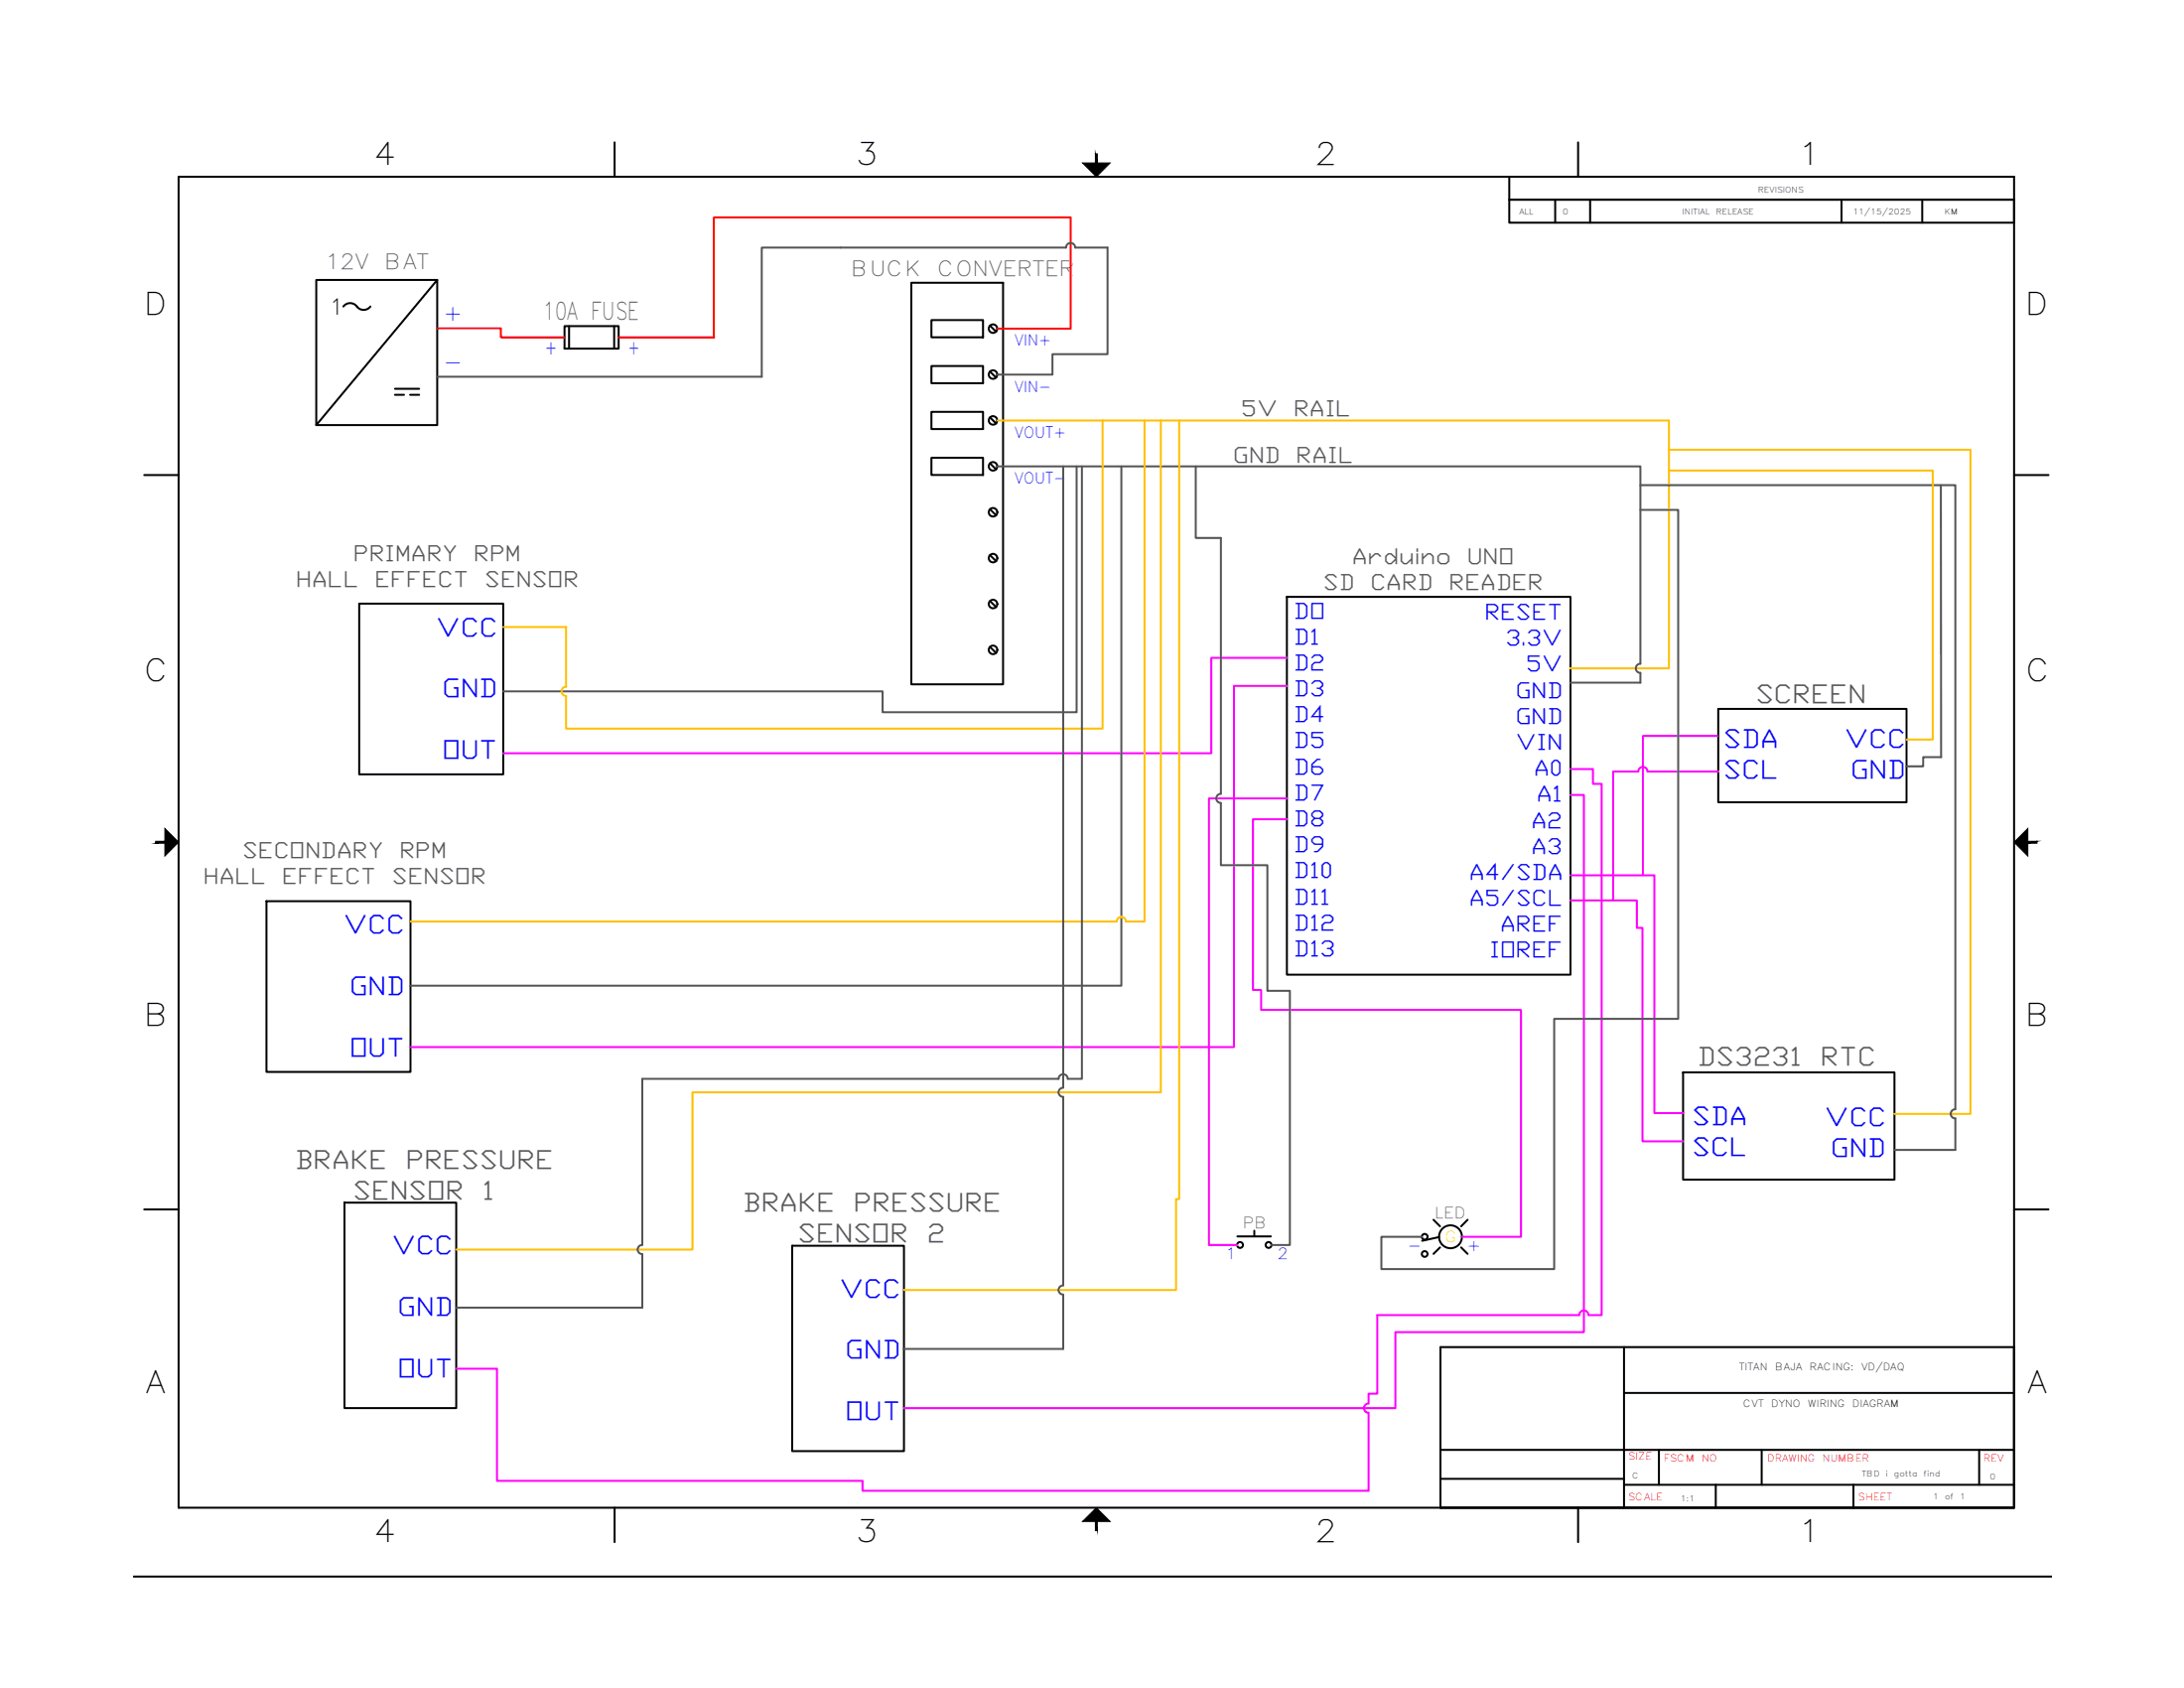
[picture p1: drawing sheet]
<svg xmlns="http://www.w3.org/2000/svg" width="279mm" height="216mm" viewBox="0 0 279 216" stroke-linecap="round" stroke-linejoin="round" font-family="sans-serif">
<!-- layer: Viewport -->
<path d="M257.7 172.3v20.5h-73.4" fill="none" stroke="#000" stroke-width=".25"/>
<!-- layer: Title Block -->
<g fill="none" stroke="#000" stroke-width=".25">
<path d="M78.6 18.2v4.4M201.9 18.2v4.4M22.8 22.6h234.9v170.2h-234.9zM193.1 22.6v2.9h64.6h-64.6v3h64.6M199 25.5v3M203.4 25.5v3M235.6 25.5v3M245.9 25.5v3M18.4 60.8h4.4M257.7 60.8h4.4M18.4 154.7h4.4M257.7 154.7h4.4"/>
<path d="M207.8 172.3v20.5M207.8 178.2h49.9M257.7 172.3h-73.4v20.5M78.6 192.8v4.4M184.3 185.4h73.4M184.3 189.1h23.5M201.9 192.8v4.4M207.8 189.9h49.9M212.2 185.4v4.5M219.5 189.9v2.9M225.4 185.4v4.5M237.1 189.9v2.9"/>
<path d="M253.2 185.4v4.5M17.1 201.6h245.4"/>
</g>
<g fill="#000" stroke="#000" stroke-width=".13">
<path d="M138.5 20.8h3.5l-1.7 1.8zM21.1 106l1.7 1.7-1.7 1.8zM257.7 107.7l1.7-1.7v3.5zM138.5 194.6l1.8-1.8 1.7 1.8z"/>
<path d="M140.1 19.7l.3 1.1v-1.1zM140.1 19.7l.3 1.1h-.3z"/>
<path d="M19.9 107.6v.2l1.2-.2zM19.9 107.8l1.2-.2v.2z"/>
<path d="M259.4 107.8h1.2v-.2zM259.4 107.6h1.2l-1.2 .2z"/>
<path d="M140.1 194.6v1.2h.3zM140.1 194.6h.3v1.2z"/>
</g>
<!-- layer: 0 -->
<path d="M257.7 25.5v3M257.7 172.3v20.5h-73.4" fill="none" stroke="#000" stroke-width=".25"/>
<!-- layer: SYMS -->
<g fill="none" stroke="#000" stroke-width=".25">
<path d="M43.9 39.2a1.13 1.13 0 0 1 1.9 .2 1.08 1.08 0 0 0 1.6-.2M55.9 35.8h-15.4v18.6h15.4v-18.6l-15.4 18.6M116.6 36.2h11.7v51.3h-11.7zM50.5 49.7h3.1M50.5 50.5h1.2M52.5 50.5h1.1M72.2 41.7h6.9v2.9h-6.9zM72.8 41.7v2.9M78.6 41.7v2.9M119.2 40.9h6.6v2.2h-6.6zM119.2 46.8h6.6v2.2h-6.6zM119.2 52.7h6.6v2.2h-6.6z"/>
<path d="M119.2 58.6h6.6v2.2h-6.6zM126.7 41.6l.7 .8M126.7 47.5l.7 .8M126.7 53.4l.7 .8M126.7 59.3l.7 .7M126.7 65.1l.7 .8M126.7 71l.7 .8M126.7 76.9l.7 .8M126.7 82.7l.7 .8M158.3 158.1h4.3M160.5 157.4v.7M183.4 156l.8 .8"/>
<path d="M184.1 158.2l-2.2 .5M184.2 159.5l-.8 .9M186.9 159.5l.8 .9M187.7 156l-.8 .8"/>
<circle cx="127" cy="53.8" r=".55"/>
<circle cx="127" cy="42" r=".55"/>
<circle cx="127" cy="47.9" r=".55"/>
<circle cx="127" cy="59.6" r=".55"/>
<circle cx="127" cy="65.5" r=".55"/>
<circle cx="127" cy="77.3" r=".55"/>
<circle cx="127" cy="71.4" r=".55"/>
<circle cx="127" cy="83.1" r=".55"/>
<circle cx="158.6" cy="159.2" r=".38"/>
<circle cx="162.3" cy="159.2" r=".38"/>
<circle cx="182.3" cy="158.2" r=".37"/>
<circle cx="185.6" cy="158.2" r="1.47"/>
<circle cx="182.3" cy="160.4" r=".37"/>
</g>
<!-- layer: W_12V_RED -->
<path d="M55.9 42h8.2v1.2h8.1M127.6 42h9.4v-14.2h-45.7v15.4h-12.2" fill="none" stroke="#f00" stroke-width=".25"/>
<!-- layer: W_GND_BLACK -->
<g fill="none" stroke="#545454" stroke-width=".25">
<path d="M127.6 47.9h7v-2.6h7.1v-13.6h-4.1a.59 .59 0 0 0-.6-.6 .59 .59 0 0 0-.6 .6h-38.9v16.5h-41.6M127.6 59.7h82.3v25.2M136 59.7v79.4a.59 .59 0 0 0-.6 .6 .59 .59 0 0 0 .6 .6v24.1a.59 .59 0 0 0-.6 .6 .59 .59 0 0 0 .6 .6v6.9h-20.4M137.7 59.7v31.4h-24.8v-2.7h-48.5M138.4 59.7v78.3h-1.8a.59 .59 0 0 0-.6-.6 .59 .59 0 0 0-.6 .6h-53.2v21.2a.58 .58 0 0 0-.6 .6 .58 .58 0 0 0 .6 .6v6.9h-23.8M143.5 59.7v66.4h-91M153 59.7v9.1h3.2v32.7a.59 .59 0 0 0-.6 .6 .59 .59 0 0 0 .6 .6v8h5.9v16h2.9v32.5h-2.3M209.9 62.1h40.2v79.8a.59 .59 0 0 0-.5 .6 .59 .59 0 0 0 .5 .5v4.1h-7.8M209.9 65.2h4.8v65.1h-15.9v32h-22.1v-4.1h5.2M248.3 62.1v34.7M209.9 84.9a.59 .59 0 0 0-.6 .6 .59 .59 0 0 0 .6 .6M209.9 86.1v1.2h-9"/>
<path d="M248.3 96.8h-2.3v1.2h-2.1"/>
</g>
<!-- layer: WHT_4AWG -->
<path d="M46 77.2h18.4v21.8h-18.4zM164.6 76.3h36.3v48.4h-36.3zM34.1 115.3h18.4v21.8h-18.4zM215.3 137.2h27.1v13.7h-27.1z" fill="none" stroke="#000" stroke-width=".25"/>
<!-- layer: W_5V_ORANGE -->
<path d="M127.6 53.8h85.9v31.7h-12.6M141.1 53.8v39.4h-68.7v-4.2a.59 .59 0 0 1-.6-.6 .59 .59 0 0 1 .6-.6M146.4 53.8v64.1h-2.4a.59 .59 0 0 0-.5-.6 .59 .59 0 0 0-.6 .6h-90.3M148.5 53.8v85.9h-59.9v20.1h-30.2M150.9 53.8v99.6h-.4v11.6h-34.9M213.5 57.5h38.6v85h-9.8M213.5 60.2h33.8v34.4h-3.4M64.4 80.2h8v7.6" fill="none" stroke="#ffbf00" stroke-width=".25"/>
<!-- layer: W_SIG_PINK -->
<path d="M164.6 84.1h-9.6v12.2h-90.6M164.6 87.7h-6.7v46.2h-105.4M200.9 98.4h2.9v1.9h1.1v67.9h-1.7M219.7 94.1h-9.5v17.9M219.8 98.7h-9a.58 .58 0 0 0-.6-.6 .58 .58 0 0 0-.6 .6h-3.2v16.5M164.6 104.8h-4.3v21.8h1v2.6h33.3v29h-7.6M164.7 102.1h-10v57.1h3.6M200.9 112h10.7v30.4h3.8M200.9 115.2h8.5v3.5h.7v27.3h5.2M200.9 101.7h1.7v68.7h-24.1v9.7h-62.9M202 168.2a.59 .59 0 0 1 .6-.6 .59 .59 0 0 1 .6 .6M202 168.2h-25.8v10.1h-1.1v1.2a.59 .59 0 0 0-.6 .6 .59 .59 0 0 0 .6 .6v10h-64.8v-1.3h-46.7v-14.3h-5.2" fill="none" stroke="#f0f" stroke-width=".25"/>
<!-- layer: WHT_7AWG -->
<path d="M219.8 90.7h24.1v11.9h-24.1z" fill="none" stroke="#000" stroke-width=".25"/>
<!-- layer: WHT_10AWG -->
<path d="M44.1 153.8h14.3v26.3h-14.3zM101.3 159.3h14.3v26.3h-14.3z" fill="none" stroke="#000" stroke-width=".25"/>
<g font-size="3.9">
<text x="47.8" y="21.1">4</text>
<text x="109.5" y="21.1">3</text>
<text x="168.2" y="21.1">2</text>
<text x="230" y="21.1">1</text>
<text x="18.4" y="40.2">D</text>
<text x="259.1" y="40.2">D</text>
<text x="18.4" y="87.2">C</text>
<text x="259.1" y="87.2">C</text>
<text x="18.4" y="131.2">B</text>
<text x="259.1" y="131.2">B</text>
<text x="18.7" y="178.2">A</text>
<text x="259.3" y="178.2">A</text>
<text x="47.8" y="197.2">4</text>
<text x="109.5" y="197.2">3</text>
<text x="168.2" y="197.2">2</text>
<text x="230" y="197.2">1</text>
</g>
<g font-size="3.3" fill="#00f">
<text x="55.8" y="81.4">VCC</text>
<text x="56.6" y="89.2">GND</text>
<text x="220.5" y="95.6">SDA</text>
<text x="235.9" y="95.6">VCC</text>
<text x="56.6" y="97">OUT</text>
<text x="220.5" y="99.6">SCL</text>
<text x="236.7" y="99.6">GND</text>
<text x="43.9" y="119.4">VCC</text>
<text x="44.7" y="127.3">GND</text>
<text x="44.7" y="135.1">OUT</text>
<text x="216.5" y="143.9">SDA</text>
<text x="216.5" y="147.9">SCL</text>
<text x="233.4" y="144.1">VCC</text>
<text x="234.2" y="148">GND</text>
<text x="50.1" y="160.4">VCC</text>
<text x="107.4" y="165.9">VCC</text>
<text x="50.9" y="168.3">GND</text>
<text x="108.1" y="173.8">GND</text>
<text x="50.9" y="176.1">OUT</text>
<text x="108.1" y="181.6">OUT</text>
</g>
<g font-size="3.3" fill="#545454">
<text x="224.6" y="90">SCREEN</text>
<text x="217.1" y="136.3">DS3231</text>
<text x="232.9" y="136.3">RTC</text>
<text x="37.7" y="149.5">BRAKE</text>
<text x="51.9" y="149.5">PRESSURE</text>
<text x="45.2" y="153.4">SENSOR</text>
<text x="61.7" y="153.4">1</text>
<text x="95" y="155">BRAKE</text>
<text x="109.2" y="155">PRESSURE</text>
<text x="102" y="158.9">SENSOR</text>
<text x="118.6" y="158.9">2</text>
</g>
<text font-size="3.2" x="42.3" y="40.3">1</text>
<text font-size="3.1" fill="#545454" x="69.4" y="40.8">10A FUSE</text>
<g font-size="2.8" fill="#545454">
<text x="158.8" y="53.2">5V</text>
<text x="165.5" y="53.2">RAIL</text>
<text x="157.8" y="59.2">GND</text>
<text x="165.8" y="59.2">RAIL</text>
<text x="45.2" y="71.7">PRIMARY</text>
<text x="60.6" y="71.7">RPM</text>
<text x="37.9" y="75">HALL</text>
<text x="47.9" y="75">EFFECT</text>
<text x="62" y="75">SENSOR</text>
<text x="169.3" y="75.4">SD</text>
<text x="172.9" y="72.1">Arduino</text>
<text x="175.3" y="75.4">CARD</text>
<text x="185.4" y="75.4">READER</text>
<text x="187.7" y="72.1">UNO</text>
<text x="26" y="113.1">HALL</text>
<text x="31" y="109.8">SECONDARY</text>
<text x="36.1" y="113.1">EFFECT</text>
<text x="50.1" y="113.1">SENSOR</text>
<text x="51.1" y="109.8">RPM</text>
</g>
<g font-size="2.8" fill="#00f">
<text x="165.5" y="79.1">DO</text>
<text x="165.5" y="82.4">D1</text>
<text x="189.9" y="79.2">RESET</text>
<text x="192.6" y="82.6">3.3V</text>
<text x="165.5" y="85.7">D2</text>
<text x="165.5" y="89">D3</text>
<text x="193.9" y="89.2">GND</text>
<text x="195.2" y="85.9">5V</text>
<text x="165.5" y="92.4">D4</text>
<text x="165.5" y="95.7">D5</text>
<text x="193.9" y="92.5">GND</text>
<text x="193.9" y="95.9">VIN</text>
<text x="165.5" y="99">D6</text>
<text x="196.2" y="99.2">A0</text>
<text x="165.5" y="102.3">D7</text>
<text x="165.5" y="105.7">D8</text>
<text x="195.9" y="105.9">A2</text>
<text x="196.6" y="102.5">A1</text>
<text x="165.5" y="109">D9</text>
<text x="165.5" y="112.3">D10</text>
<text x="187.9" y="112.5">A4/SDA</text>
<text x="195.9" y="109.2">A3</text>
<text x="165.5" y="115.6">D11</text>
<text x="165.5" y="119">D12</text>
<text x="187.9" y="115.8">A5/SCL</text>
<text x="191.9" y="119.2">AREF</text>
<text x="165.5" y="122.3">D13</text>
<text x="190.6" y="122.5">IOREF</text>
</g>
<g font-size="2.7" fill="#545454">
<text x="41.6" y="34.4">12V</text>
<text x="49.2" y="34.4">BAT</text>
<text x="108.9" y="35.3">BUCK</text>
<text x="119.9" y="35.3">CONVERTER</text>
</g>
<g font-size="2.7" fill="#00f">
<text x="56.7" y="41">+</text>
<text x="56.7" y="47.2">-</text>
</g>
<g font-size="2.5" fill="#00f">
<text x="69.7" y="45.3">+</text>
<text x="80.3" y="45.3">+</text>
</g>
<g font-size="2" fill="#00f">
<text x="129.8" y="44.2">VIN+</text>
<text x="129.8" y="50.1">VIN-</text>
<text x="129.8" y="56">VOUT+</text>
<text x="129.8" y="61.9">VOUT-</text>
<text x="156.8" y="161.1">1</text>
<text x="163.4" y="161.1">2</text>
<text x="180.1" y="160">-</text>
<text x="187.6" y="160">+</text>
</g>
<g font-size="2" fill="#545454">
<text x="183.5" y="155.8">LED</text>
<text x="159" y="157">PB</text>
</g>
<text font-size="2" fill="#ff0" x="184.8" y="158.9">G</text>
<g font-size="1.3">
<text x="222.5" y="175.2">TITAN</text>
<text x="223" y="180">CVT</text>
<text x="226.6" y="180">DYNO</text>
<text x="227.1" y="175.2">BAJA</text>
<text x="231.3" y="180">WIRING</text>
<text x="231.5" y="175.2">RACING:</text>
<text x="237" y="180">DIAGRAM</text>
<text x="238.1" y="175.2">VD/DAQ</text>
</g>
<g font-size="1.3" fill="#f00">
<text x="208.3" y="186.7">SIZE</text>
<text x="208.3" y="191.9">SCALE</text>
<text x="212.8" y="186.9">FSCM</text>
<text x="217.7" y="186.9">NO</text>
<text x="226.1" y="187">DRAWING</text>
<text x="233.2" y="187">NUMBER</text>
<text x="237.7" y="191.9">SHEET</text>
<text x="253.7" y="186.9">REV</text>
</g>
<g font-size="1">
<text x="194.4" y="27.4">ALL</text>
<text x="199.9" y="27.4">0</text>
<text x="215.2" y="27.4">INITIAL</text>
<text x="219.5" y="27.4">RELEASE</text>
<text x="224.9" y="24.6">REVISIONS</text>
<text x="237" y="27.4">11/15/2025</text>
<text x="248.8" y="27.4">KM</text>
<text x="208.8" y="189.1">C</text>
<text x="238.2" y="188.9">TBD</text>
<text x="241.2" y="188.9">i</text>
<text x="242.3" y="188.9">gotta</text>
<text x="246.1" y="188.9">find</text>
<text x="247.3" y="191.8">1</text>
<text x="248.8" y="191.8">of</text>
<text x="250.7" y="191.8">1</text>
<text x="254.6" y="189.3">0</text>
<text x="215" y="192">1:1</text>
</g>
</svg>
